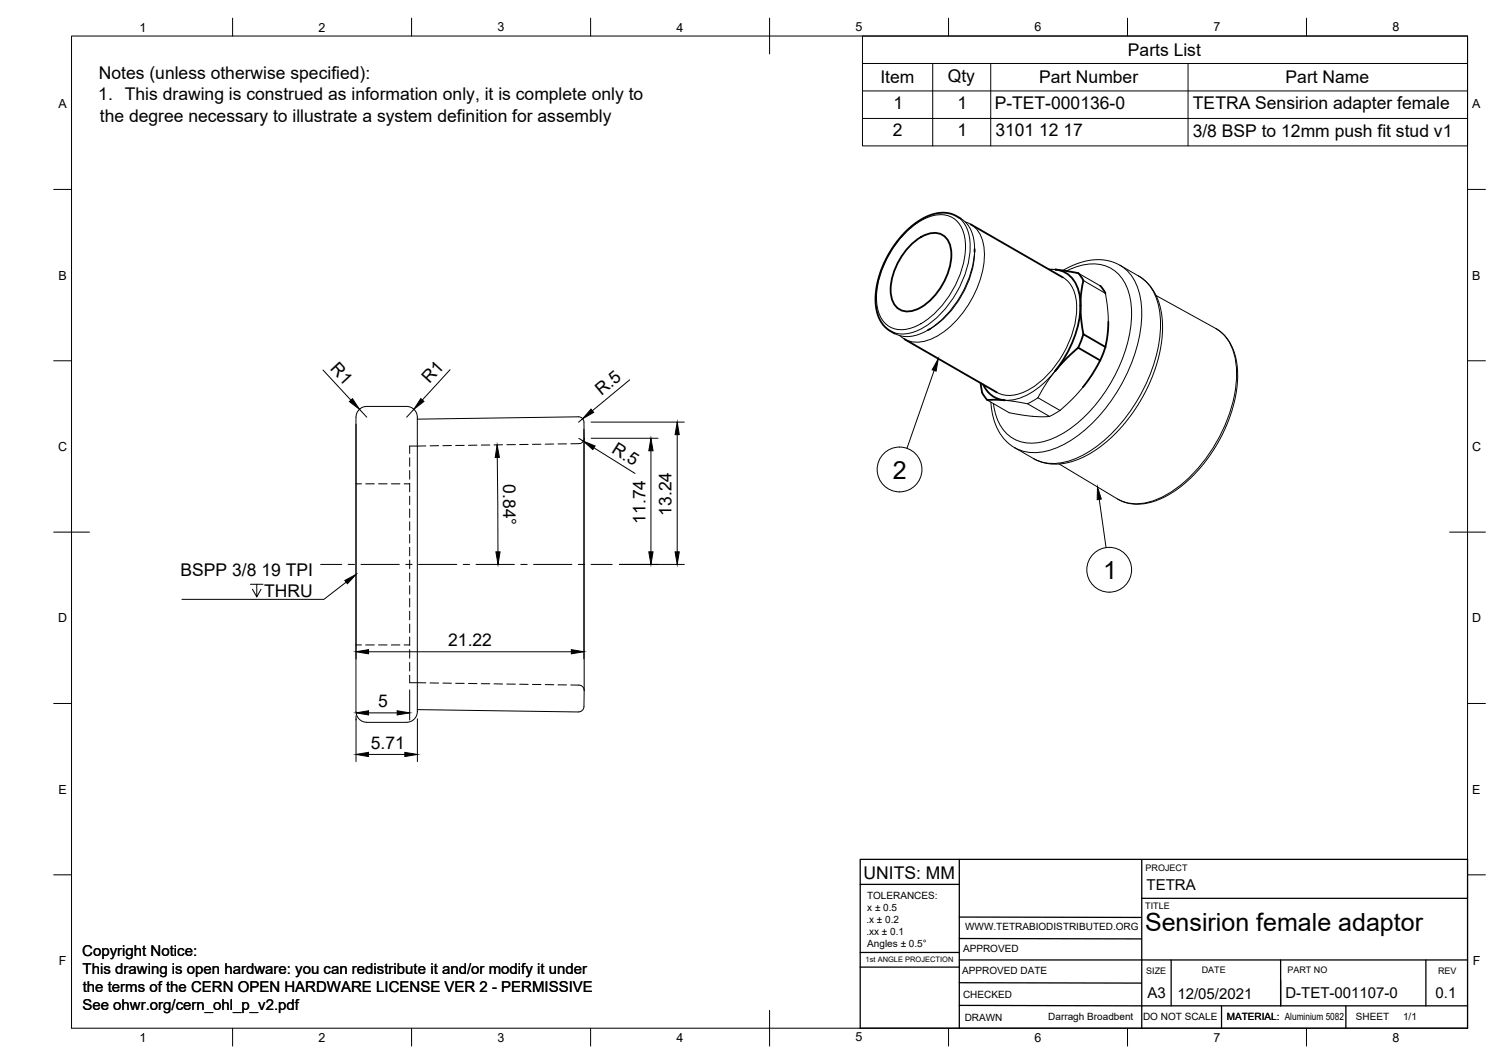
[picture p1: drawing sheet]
<svg xmlns="http://www.w3.org/2000/svg" width="420mm" height="297mm" viewBox="0 0 420 297" stroke-linecap="round" stroke-linejoin="round" font-family="sans-serif">
<!-- layer: Visible Narrow -->
<path d="M252.4 65.5a16 16 0 0 1 10-5.6 6.6 6.6 0 0 1 7 6 24.5 24.5 0 0 1-5.2 18 19.9 19.9 0 0 1-10.8 8 6.7 6.7 0 0 1-8.3-5.8 24.5 24.5 0 0 1 5.2-18zM267.2 60.3a9.3 9.3 0 0 1 3.8 8.5 28.9 28.9 0 0 1-13 22.7 9.3 9.3 0 0 1-9.3 .9M297.9 75.7a13 13 0 0 1 12.9-.5 13 13 0 0 1 5.2 10.4 40.7 40.7 0 0 1-9.6 26.9 30.3 30.3 0 0 1-14.9 10.8 10.3 10.3 0 0 1-13.3-7.3l-.7-3.3M312.8 74a13.1 13.1 0 0 1 5.9 9.9 39.3 39.3 0 0 1-5.8 24.1 39.3 39.3 0 0 1-17.9 17.1 13.1 13.1 0 0 1-11.5-.1M318.1 77a13.1 13.1 0 0 1 5.9 10 39.3 39.3 0 0 1-5.8 24 39.3 39.3 0 0 1-17.9 17.1 13.1 13.1 0 0 1-11.6-.1M339.6 91.7a12.7 12.7 0 0 1 5.8 10.6 40.4 40.4 0 0 1-8.8 26.1 32 32 0 0 1-15 11.6 11.5 11.5 0 0 1-9.4-.7" fill="none" stroke="#000" stroke-width=".28"/>
<!-- layer: Visible -->
<g fill="none" stroke="#000" stroke-width=".28">
<path d="M268.4 61a9.3 9.3 0 0 1 3.9 8.5 28.9 28.9 0 0 1-13.1 22.7 9.3 9.3 0 0 1-9.3 .9M269.7 62a7.6 7.6 0 0 1 5.2 7 27.3 27.3 0 0 1-7.1 19.8 17.8 17.8 0 0 1-11 6.7 6.6 6.6 0 0 1-5.4-1.8M272.3 70.3a27.4 27.4 0 0 1-12.4 21.5M292.9 75.1l1.9 .2M294.8 75.2l-1.7 .1M296.9 75.5l3.1-1.6 3.3-1 3.2-.4 3.1 .3 2.6 .9 6.5 3.7 2.1 1.9 1.4 1.7 1 2 1.1 3.5 .4 3.4-.1 4.5-.6 4.1-1.2 4.1-1.4 3.9-2 4-2.2 3.6-2.9 3.9-2.5 2.8-3.6 3.3-3.5 2.4-3.1 1.6-3.6 1.1-2.5 .4-3-.2-2.7-.8-6.6-3.8-1.8-1.3-1.9-2.3-1.2-2.2-1-2.9-.5-3.8M296.9 77.4a9.3 9.3 0 0 1 3.9 8.5 28.9 28.9 0 0 1-13.1 22.7 9.3 9.3 0 0 1-9.2 .9M301.2 76.2l6.1 3.6M302.7 78.3l6.1 3.6 .6 3.9 .2 4M323 82.5l17.3 9.6 1.2 .9 1.3 1.5 1.6 2.7 .8 2.7 .5 3.4v2.8l-.4 3.7-.6 3.1-1.4 4.2-1.6 3.7-1.5 2.9-3.9 5.8-2.8 3.1-2.5 2.3-2.6 2-3.4 2-2.8 1.1-2.6 .6-3.2 .1-1.7-.3-1.8-.7-17-10.2M99.4 116.5v81.1a3.4 3.4 0 0 0 3.1 4l11.1 .1a3.6 3.6 0 0 0 3-4.5v-80.7M99.5 116.5a2.99 2.99 0 0 1 3-3h11.1a2.99 2.99 0 0 1 3 3"/>
<path d="M116.6 117l45-.6a1.49 1.49 0 0 1 1.5 1.4l.1 4.5M275.8 111.7l6.2 3.5 6.2 1 5 .1-6.2-3.6M290 111l2.7-4.6 2.1-2.8a20.9 20.9 0 0 1-12.1 8.1h-2.1l6.4 1M290 111l-2.9 1.7M296.1 114.6l-2.9 1.6M302.5 108.1l-3.1 3.5-3.3 3-6.1-3.6M163.2 122.3v.1M163.2 122.4v70.4M163.2 192.8l-.1 4.5a1.49 1.49 0 0 1-1.5 1.4l-45-.6M163.2 192.7v.1"/>
</g>
<g fill="none" stroke="#000" stroke-width=".51">
<path d="M254.2 68.6a8.9 8.9 0 0 1 8.3-3.4 5.4 5.4 0 0 1 3.3 5.9 18.4 18.4 0 0 1-9.7 15.3 4.8 4.8 0 0 1-7.2-4.2 18 18 0 0 1 5.3-13.6zM268.4 61l-2.4-1.2-2.2-.4-2.3 .2-3.2 1.2-2.8 1.7-2.9 2.6-2.1 2.4-2.1 3.1-1.7 3.4-1.4 4-.7 4.2v2.6l.5 2.7 .9 2.2 1.8 2 2.1 1.4M271.1 62.6l25.8 14.9M272.3 69.5v.8M294.8 75.3l5 .7a2.68 2.68 0 0 1 2.8 2.7l-.6 3.3-.2 3.4M294.8 75.2a7.8 7.8 0 0 1 6.8 7.4l.3 2.7M307.4 79.8l1.4 2.1M252.7 94.7l25.8 14.8M259.9 91.8l-.7 .4M301.2 97.1l6.1 3.5M301.8 85.4l.2 3.5 .7 4.4M301.9 85.3a30.9 30.9 0 0 1-7.1 18.3l2.7-3.1 3.7-3.4"/>
<path d="M302.7 93.3l6.1 3.6M302.7 93.3l-1.5 3.8M308.8 96.8l-1.4 3.8M309.6 89.8l-.2 3.8-.6 3.3M273.9 106.9l.1 .5a5.6 5.6 0 0 0 2 4.3h4.6a7.1 7.1 0 0 1-5.9-4.4M307.3 100.6l-2.2 3.9-2.6 3.6"/>
</g>
<!-- layer: Hidden -->
<g fill="none" stroke="#000" stroke-width=".28">
<path d="M99.4 135.1h1.6M102.2 135.1h2.4M105.7 135.1h2.4M109.3 135.1h2.4M112.9 135.1h1.5M114.4 127.8v2.4M114.4 131.4v2.4M114.4 134.9v2.4M114.4 138.5v2.4M119 124.5h-4.6v2.1M122.5 124.4l-2.4 .1M126.1 124.4h-2.4"/>
<path d="M129.7 124.3l-2.4 .1M133.2 124.3h-2.3M136.8 124.2l-2.3 .1M140.4 124.2h-2.4M144 124.1h-2.4M147.6 124.1h-2.4M151.1 124h-2.4M154.7 124h-2.4M158.3 123.9h-2.4M163.2 122.4a1.48 1.48 0 0 1-1.5 1.5h-2.3M114.4 142.1v2.4M114.4 145.7v2.3"/>
<path d="M114.4 149.2v2.4M114.4 152.8v2.4M114.4 156.4v2.4M114.4 159.9v2.4M114.4 163.5v2.4M114.4 167.1v2.4M114.4 170.7v2.3M114.4 174.2v2.4M114.4 177.8v2.4M99.4 180.1h1.6M102.2 180.1h2.4M105.7 180.1h2.4"/>
<path d="M109.3 180.1h2.4M112.9 180.1h1.5M114.4 181.4v2.4M114.4 184.9v2.4M114.4 188.5v2.1h4.6M120.1 190.7h2.4M123.7 190.7h2.4M127.3 190.8h2.4M130.9 190.8h2.3M134.5 190.9h2.3M138 190.9l2.4 .1M141.6 191h2.4"/>
<path d="M145.2 191l2.4 .1M148.7 191.1h2.4M152.3 191.1l2.4 .1M155.9 191.2h2.4M159.4 191.2l2.3 .1a1.48 1.48 0 0 1 1.5 1.5"/>
</g>
<!-- layer: Border -->
<g fill="none" stroke="#000" stroke-width=".28">
<path d="M20 10.1h390v276.9h-390zM65 5.1v5M115 5.1v5M165 5.1v5M215 5.1v10M265 5.1v5M315 5.1v5M365 5.1v5M15 52.9h5M410 52.9h5M15 100.7h5M410 100.7h5"/>
<path d="M15 148.6h10M405 148.6h10M15 196.4h5M410 196.4h5M15 244.2h5M410 244.2h5M65 287v5M115 287v5M165 287v5M215 282.1v9.9M265 287v5M315 287v5"/>
<path d="M365 287v5"/>
</g>
<!-- layer: BOM -->
<g fill="none" stroke="#000" stroke-width=".28">
<path d="M240.9 10.1h169.1v30.6h-169.1zM240.9 17.7h169.1M260.6 17.7v23M276.8 17.7v23M331.9 17.7v23M240.9 25.4h169.1M240.9 33.1h169.1M307.1 139.4l1.9 13.5"/>
<circle cx="309.9" cy="159.1" r="6.3"/>
</g>
<!-- layer: TitleBlock -->
<g fill="none" stroke="#000" stroke-width=".36">
<path d="M268 239.9v47.1M410 239.9h-169.7v47.1h169.7v-46.9M240.3 246.9h27.7M268 256l50.8 .1M319 250.8h90.9M319 240.1v46.9M240.3 265.9h27.7M240.3 270h27.7M268 268h142M268 274.3l50.9 .2M268 262l50.9 .1M327.2 268v12.8"/>
<path d="M357.8 268v12.8M398.3 268v12.8M268 280.7l142 .1M341.2 280.8v6.2M376 280.8v6.2"/>
</g>
<!-- layer: BOM -->
<path d="M306.6 135.9l1.1 3.4-1.2 .2z" fill="#000" stroke="#000" stroke-width=".28"/>
<!-- layer: Center Lines -->
<path d="M89.6 157.6h5.9M97.3 157.6h1.8M100.8 157.6h10.7M113.3 157.6h1.8M116.9 157.6h10.7M129.4 157.6h1.8M133 157.6h10.7M145.5 157.6h1.8M149.1 157.6h10.7M161.6 157.6h1.7M165.1 157.6h5.9" fill="none" stroke="#000" stroke-width=".28"/>
<!-- layer: Dimensions -->
<g fill="none" stroke="#000" stroke-width=".28">
<path d="M90.2 103.3l7.8 8.4M99.5 118.5v65.4M100.4 114.3l2.1 2.2M115.6 114.2l-2 2.3M125.7 103.2l-7.7 8.5M162.8 116.9l-1.2 1M163.1 119.8v64.1M165.1 117.8h26.1M175.9 106.1l-10.4 8.6M138.9 127.7l.2 26.4M161.7 122.4l1.3 .8M165.2 122.4h18.6"/>
<path d="M165.9 125l11.5 7.2M181.8 125.8v28.3M189.2 121.3v32.8M173 157.6h18.2M99.5 199.8v12.8M103 182h56.6M103 199h8M114.4 192.6v8.4M103 210.6h10.1M116.6 200.7v11.9"/>
</g>
<g fill="#000" stroke="#000" stroke-width=".28">
<path d="M97.6 112.1l.9-.8 1.9 3zM117.6 111.3l.8 .8-2.8 2.1zM165.1 114.2l.7 .9-3 1.8zM138.9 124.2l.6 3.5h-1.2zM163 123.2l3.2 1.3-.6 1zM181.8 122.4l.6 3.4h-1.1zM189.2 117.8l.6 3.5h-1.2zM138.5 154.1h1.2l-.6 3.5zM181.3 154.1h1.1l-.6 3.5zM188.6 154.1h1.2l-.6 3.5zM99.5 182l3.5-.6v1.1zM99.5 199l3.5-.6v1.2z"/>
<path d="M111 198.4l3.4 .6-3.4 .6zM159.6 181.4l3.5 .6-3.5 .5zM99.5 210.6l3.5-.6v1.2zM113.1 210l3.5 .6-3.5 .6z"/>
</g>
<!-- layer: Annotations -->
<path d="M70 163.1h3.5M71.7 163.1v3.5l-1.2-2.1M72.9 164.5l-1.2 2.1M96.7 162.5l-6.2 4.8h-39.7" fill="none" stroke="#000" stroke-width=".28"/>
<path d="M96.3 162.1l3.2-1.7-2.5 2.6z" fill="#000" stroke="#000" stroke-width=".28"/>
<!-- layer: 0 -->
<g fill="none" stroke="#000" stroke-width=".28">
<path d="M261 103.4l-7.6 21.8"/>
<circle cx="251.3" cy="131.1" r="6.3"/>
</g>
<path d="M262.1 100.1l-.6 3.5-1.1-.4z" fill="#000" stroke="#000" stroke-width=".28"/>
<g font-size="7">
<text x="249.4" y="133.6">2</text>
<text x="308.2" y="161.6">1</text>
<text x="319.9" y="259.8">Sensirion female adaptor</text>
</g>
<g font-size="4.9">
<text x="315.1" y="15.6">Parts List</text>
<text x="27.6" y="22.1">Notes (unless otherwise specified):</text>
<text x="245.9" y="23.3">Item</text>
<text x="264.8" y="22.8">Qty</text>
<text x="290.3" y="23.3">Part Number</text>
<text x="359.2" y="23.3">Part Name</text>
<text x="27.5" y="28.1">1. This drawing is construed as information only, it is complete only to</text>
<text x="27.9" y="33.9">the degree necessary to illustrate a system definition for assembly</text>
<text x="249.6" y="30.4">1</text>
<text x="267.5" y="30.4">1</text>
<text x="277.9" y="30.4">P-TET-000136-0</text>
<text x="333.3" y="30.4">TETRA Sensirion adapter female</text>
<text x="249.4" y="38.1">2</text>
<text x="267.5" y="38.1">1</text>
<text x="278.1" y="38.1">3101 12 17</text>
<text x="333.2" y="38.1">3/8 BSP to 12mm push fit stud v1</text>
<text x="92.1" y="103.1" transform="rotate(47 92.1 103.1)">R1</text>
<text x="120" y="107.3" transform="rotate(-47 120 107.3)">R1</text>
<text x="168" y="110.5" transform="rotate(-40 168 110.5)">R.5</text>
<text x="170.7" y="126.1" transform="rotate(32 170.7 126.1)">R.5</text>
<text x="140.6" y="135.2" transform="rotate(90 140.6 135.2)">0.84°</text>
<text x="187.6" y="144" transform="rotate(-90 187.6 144)">13.24</text>
<text x="180.3" y="146.2" transform="rotate(-90 180.3 146.2)">11.74</text>
<text x="50.5" y="160.8">BSPP 3/8 19 TPI</text>
<text x="73.8" y="166.6">THRU</text>
<text x="125.2" y="180.5">21.22</text>
<text x="105.6" y="197.4">5</text>
<text x="103.6" y="209">5.71</text>
<text x="241.3" y="245.3">UNITS: MM</text>
</g>
<g font-size="4.2">
<text x="320.3" y="248.4">TETRA</text>
<text x="23" y="266.9">Copyright Notice:</text>
<text x="23.1" y="272">This drawing is open hardware: you can redistribute it and/or modify it under</text>
<text x="23.1" y="277">the terms of the CERN OPEN HARDWARE LICENSE VER 2 - PERMISSIVE</text>
<text x="320.5" y="278.6">A3</text>
<text x="328.9" y="278.8">12/05/2021</text>
<text x="359.1" y="278.7">D-TET-001107-0</text>
<text x="401" y="278.6">0.1</text>
<text x="23" y="282.1">See ohwr.org/cern_ohl_p_v2.pdf</text>
</g>
<g font-size="3.5">
<text x="39" y="8.8">1</text>
<text x="89" y="8.8">2</text>
<text x="139" y="8.8">3</text>
<text x="189" y="8.8">4</text>
<text x="239" y="8.8">5</text>
<text x="289" y="8.8">6</text>
<text x="339" y="8.8">7</text>
<text x="389" y="8.8">8</text>
<text x="16.3" y="30.2">A</text>
<text x="411.3" y="30.2">A</text>
<text x="16.3" y="78">B</text>
<text x="411.3" y="78">B</text>
<text x="16.2" y="125.9">C</text>
<text x="411.2" y="125.9">C</text>
<text x="16.2" y="173.7">D</text>
<text x="411.2" y="173.7">D</text>
<text x="16.3" y="221.6">E</text>
<text x="411.3" y="221.6">E</text>
<text x="16.4" y="269.4">F</text>
<text x="411.4" y="269.4">F</text>
<text x="39" y="290.8">1</text>
<text x="89" y="290.8">2</text>
<text x="139" y="290.8">3</text>
<text x="189" y="290.8">4</text>
<text x="239" y="290.8">5</text>
<text x="289" y="290.8">6</text>
<text x="339" y="290.8">7</text>
<text x="389" y="290.8">8</text>
</g>
<g font-size="2.8">
<text x="242.2" y="250.9">TOLERANCES:</text>
<text x="242" y="257.6">.x ± 0.2</text>
<text x="242.3" y="254.3">x ± 0.5</text>
<text x="242" y="261">.xx ± 0.1</text>
<text x="269.6" y="259.7">WWW.TETRABIODISTRIBUTED.ORG</text>
<text x="242.3" y="264.3">Angles ± 0.5°</text>
<text x="269" y="265.9">APPROVED</text>
<text x="268.8" y="272">APPROVED DATE</text>
<text x="269" y="278.5">CHECKED</text>
<text x="269.5" y="285">DRAWN</text>
<text x="292.9" y="284.7">Darragh Broadbent</text>
<text x="319.3" y="284.8">DO NOT SCALE</text>
<text x="342.7" y="284.8">MATERIAL: Aluminium 5082</text>
<text x="378.8" y="284.8">SHEET</text>
<text x="392" y="284.8">1/1</text>
</g>
<g font-size="2.5">
<text x="320" y="243.3">PROJECT</text>
<text x="320" y="253.8">TITLE</text>
<text x="320.2" y="271.9">SIZE</text>
<text x="335.7" y="271.7">DATE</text>
<text x="359.6" y="271.8">PART NO</text>
<text x="401.7" y="271.8">REV</text>
</g>
<text font-size="2.1" x="241.8" y="268.5">1st ANGLE PROJECTION</text>
</svg>
